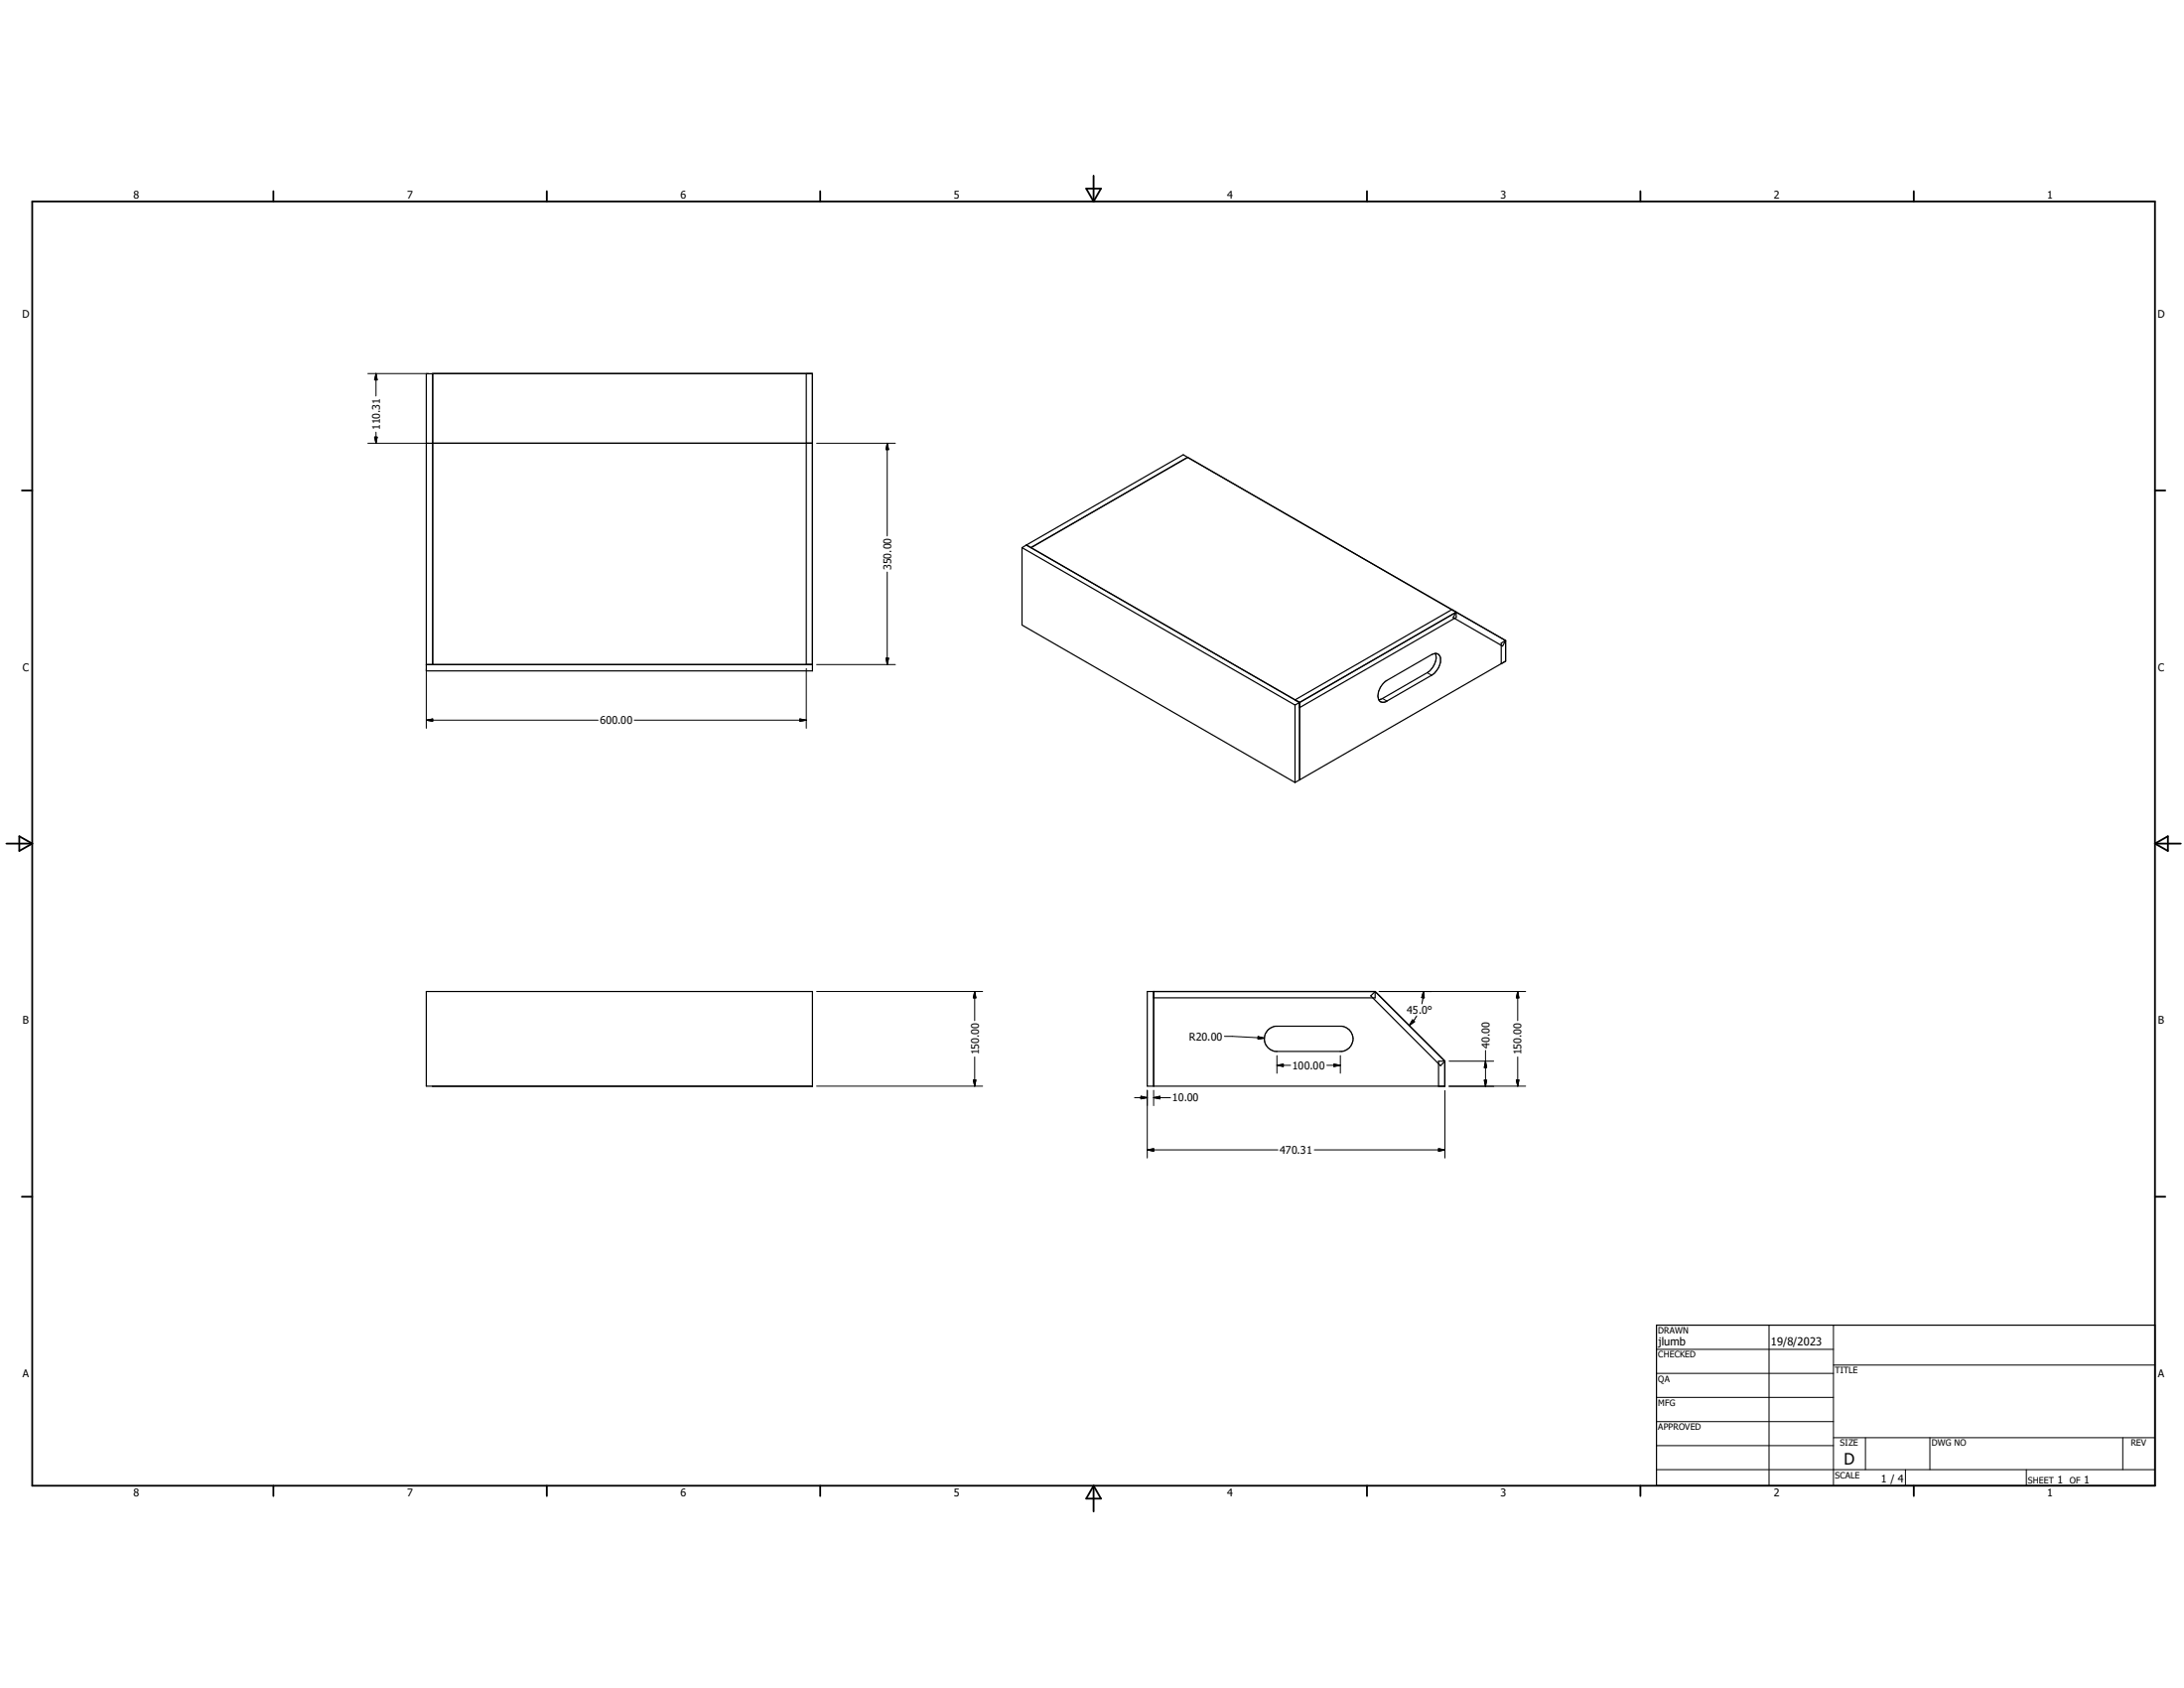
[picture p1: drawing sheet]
<svg xmlns="http://www.w3.org/2000/svg" width="279mm" height="216mm" viewBox="0 0 279 216" stroke-linecap="round" stroke-linejoin="round" font-family="sans-serif">
<g fill="none" stroke="#000" stroke-width=".15">
<path d="M54.5 56.7h49.4M55.4 47.8h48.5M151.9 58.5l-20 11.5-.6-.3M151.9 58.5l34.4 19.8M151.9 58.5l-.5-.3-20.1 11.5M130.7 70l35 20.2M130.7 70v9.9l35 20.2M131.3 69.7l35 20.1M131.3 69.7l-.6 .3M186.3 78.3v.7l-20 11.5M186.3 78.3l-20 11.5M186.3 78.3l-.6-.3-20 11.5 .6 .3"/>
<path d="M186.3 78.3l6.3 3.6M186.3 78.3l-.4 .7 6.3 3.6 .4-.7M54.5 85h49.4M55.4 85v-37.2h-.9v38h49.4v-38h-.8v37.2M165.7 90.2v9.9M166.3 89.8v10M166.3 99.8l-.6 .3M166.3 89.8l-.6 .4M177.2 87.2l5.9-3.5a.7 .7 0 0 1 1.2 .5 2.4 2.4 0 0 1-1.2 2.2l-5.7 3.3a.71 .71 0 0 1-.8 0 .71 .71 0 0 1-.3-.8l.1-.4a2.73 2.73 0 0 1 .8-1.3zM183.6 83.6a2.26 2.26 0 0 1-1 2.4l-5.9 3.4-.3 .1M192 84.9h.1M192.6 81.9v2.7"/>
<path d="M192.6 84.6l-26.3 15.2M192.6 84.6l-.5 .3M192.6 81.9l-.5 .4v2.6M54.5 126.8h49.4v12.1h-49.4zM55.4 138.9h.1M147.6 126.8v12.1M162.1 131.8l.4-.3 .7-.2h8.4a1.62 1.62 0 0 1 1.5 1.6 1.62 1.62 0 0 1-1.5 1.6h-8.4a1.62 1.62 0 0 1-1.1-2.7zM175.9 126.8h-29.1v12.1h38.1v-3.2M175.9 126.8v.8h-28.3M175.9 126.8l8.9 8.9v3.2M175.9 126.8l-.5 .6 8.9 8.9 .6-.6M184.9 135.7h-.9v3.2"/>
<path d="M211.9 169.5h63.8v20.5h-63.8z"/>
</g>
<g fill="none" stroke="#000" stroke-width=".13">
<path d="M47.1 56.7h7.7M47.1 47.8h7.7M47.9 55.9h.4l-.2 .8zM48.1 47.8v2.8M48.1 55.3v1.4M48.1 47.8l.2 .8h-.4zM104.5 56.7h10M113.5 56.7v11.8M113.5 56.7l.2 .8h-.4zM113.5 73.2v11.8M54.5 92.1h22M54.5 92.1l.9-.1v.3z"/>
<path d="M54.5 85.5v7.6M81.1 92.1h22M102.3 92l.8 .1-.8 .2zM103.1 85.5v7.6M104.5 85h10M113.3 84.2h.4l-.2 .8zM176.9 89.3l.5 .4M182.6 86l.5 .4M104.5 138.9h21.2M104.5 126.8h21.2M124.5 138.1h.3l-.1 .8zM124.7 126.8l.1 .8h-.3z"/>
<path d="M124.7 126.8v3.7M124.7 135.2v3.7M146.8 139.5v8.6M147.6 139.5v1.9M156.6 132.6l5.2 .2M160.9 132.6l.9 .2-.9 .1zM163.4 136.3h1.7M163.4 136.3l.8-.2v.3zM163.4 135v2.3M169.7 136.3h1.8M170.7 136.1l.8 .2-.8 .1zM171.5 135v2.3"/>
<path d="M176.4 126.8h18.8M180.7 130.4l.3 .3-.7 .5zM181.2 129.9l-.4 .7-.5 .6M182.1 126.8l-.2 1.6M182.1 126.8l.1 .8h-.3zM184.9 139.5v8.6M185.4 138.9h9.8M185.4 135.7h5.7M189.9 138.2h.3l-.2 .7zM190 134.4v4.5M190 135.7l.2 .8h-.3zM194 138.1h.3l-.1 .8z"/>
<path d="M194.2 126.8v3.7M194.2 135.2v3.7M194.2 126.8l.1 .8h-.3zM145.1 140.4h1.7M146 140.2l.8 .2-.8 .1zM146.8 147.1h16.7M146.8 147.1l.8-.2v.4zM147.6 140.4h2.1M147.6 140.4l.8-.2v.3zM168.1 147.1h16.8M184 146.9l.9 .2-.9 .2zM211.9 172.6h22.7"/>
<path d="M211.9 175.7h22.7M211.9 178.7h22.7M226.3 169.5v20.5M234.6 174.6h41.1M234.6 169.5v20.5M211.9 181.8h22.7M211.9 184.9h22.7M211.9 188h63.8M234.6 183.9h41.1M238.6 183.9v4.1M243.8 188v2M246.9 183.9v4.1"/>
<path d="M259.2 188v2M271.6 183.9v4.1"/>
</g>
<g fill="none" stroke="#000" stroke-width=".23">
<path d="M4.1 25.8h271.6v164.2h-271.6zM35 24.5v1.3M70 24.5v1.3M104.9 24.5v1.3M139 24.1h1.8l-.9 1.7zM139.9 22.5v3.3M174.9 24.5v1.3M209.9 24.5v1.3M244.8 24.5v1.3M2.8 62.7h1.3M275.7 62.7h1.3M.8 107.9h3.3"/>
<path d="M2.5 107l1.6 .9-1.6 .9zM275.7 107.9h3.3M275.7 107.9l1.6-.9v1.8zM2.8 153.1h1.3M275.7 153.1h1.3M35 190v1.3M70 190v1.3M104.9 190v1.3M139.9 190v3.3M139.9 190l.9 1.7h-1.8zM174.9 190v1.3M209.9 190v1.3"/>
<path d="M244.8 190v1.3"/>
</g>
<g fill="#000" stroke="#000" stroke-width=".13">
<path d="M47.9 55.9h.4l-.2 .8zM48.1 47.8l.2 .8h-.4zM113.5 56.7l.2 .8h-.4zM54.5 92.1l.9-.1v.3zM102.3 92l.8 .1-.8 .2zM113.3 84.2h.4l-.2 .8zM124.5 138.1h.3l-.1 .8zM124.7 126.8l.1 .8h-.3zM160.9 132.6l.9 .2-.9 .1zM163.4 136.3l.8-.2v.3zM170.7 136.1l.8 .2-.8 .1zM180.7 130.4l.3 .3-.7 .5z"/>
<path d="M182.1 126.8l.1 .8h-.3zM189.9 138.2h.3l-.2 .7zM190 135.7l.2 .8h-.3zM194 138.1h.3l-.1 .8zM194.2 126.8l.1 .8h-.3zM146 140.2l.8 .2-.8 .1zM146.8 147.1l.8-.2v.4zM147.6 140.4l.8-.2v.3zM184 146.9l.9 .2-.9 .2z"/>
</g>
<text font-size="2" x="235.9" y="187.3">D</text>
<g font-size="1.4">
<text x="212.1" y="172">jlumb</text>
<text x="226.5" y="172.1">19/8/2023</text>
</g>
<g font-size="1.3">
<text x="17.1" y="25.4">8</text>
<text x="52.1" y="25.4">7</text>
<text x="87.1" y="25.4">6</text>
<text x="122" y="25.4">5</text>
<text x="157" y="25.4">4</text>
<text x="192" y="25.4">3</text>
<text x="226.9" y="25.4">2</text>
<text x="261.9" y="25.4">1</text>
<text x="2.8" y="40.6">D</text>
<text x="276.1" y="40.6">D</text>
<text x="48.6" y="55" transform="rotate(-90 48.6 55)">110.31</text>
<text x="114" y="72.9" transform="rotate(-90 114 72.9)">350.00</text>
<text x="2.9" y="85.8">C</text>
<text x="276.1" y="85.8">C</text>
<text x="76.8" y="92.6">600.00</text>
<text x="2.9" y="131">B</text>
<text x="180" y="129.7">45.0°</text>
<text x="276.1" y="131">B</text>
<text x="125.2" y="134.9" transform="rotate(-90 125.2 134.9)">150.00</text>
<text x="152.1" y="133.1">R20.00</text>
<text x="165.4" y="136.7">100.00</text>
<text x="190.5" y="134.1" transform="rotate(-90 190.5 134.1)">40.00</text>
<text x="194.6" y="134.9" transform="rotate(-90 194.6 134.9)">150.00</text>
<text x="150" y="140.9">10.00</text>
<text x="163.7" y="147.6">470.31</text>
<text x="2.9" y="176.2">A</text>
<text x="276.1" y="176.2">A</text>
<text x="17.1" y="191.4">8</text>
<text x="52.1" y="191.4">7</text>
<text x="87.1" y="191.4">6</text>
<text x="122" y="191.4">5</text>
<text x="157" y="191.4">4</text>
<text x="192" y="191.4">3</text>
<text x="226.9" y="191.4">2</text>
<text x="240.7" y="189.6">1 / 4</text>
<text x="261.9" y="191.4">1</text>
<text x="263.2" y="189.7">1</text>
<text x="266.6" y="189.7">1</text>
</g>
<g font-size="1.1">
<text x="212.1" y="170.6">DRAWN</text>
<text x="212.1" y="173.7">CHECKED</text>
<text x="212.1" y="176.7">QA</text>
<text x="212.1" y="179.8">MFG</text>
<text x="234.8" y="175.6">TITLE</text>
<text x="212.1" y="182.9">APPROVED</text>
<text x="235.4" y="185">SIZE</text>
<text x="247.1" y="185">DWG NO</text>
<text x="272.6" y="184.9">REV</text>
<text x="234.8" y="189.1">SCALE</text>
<text x="259.5" y="189.7">SHEET</text>
<text x="264.8" y="189.7">OF</text>
</g>
</svg>
